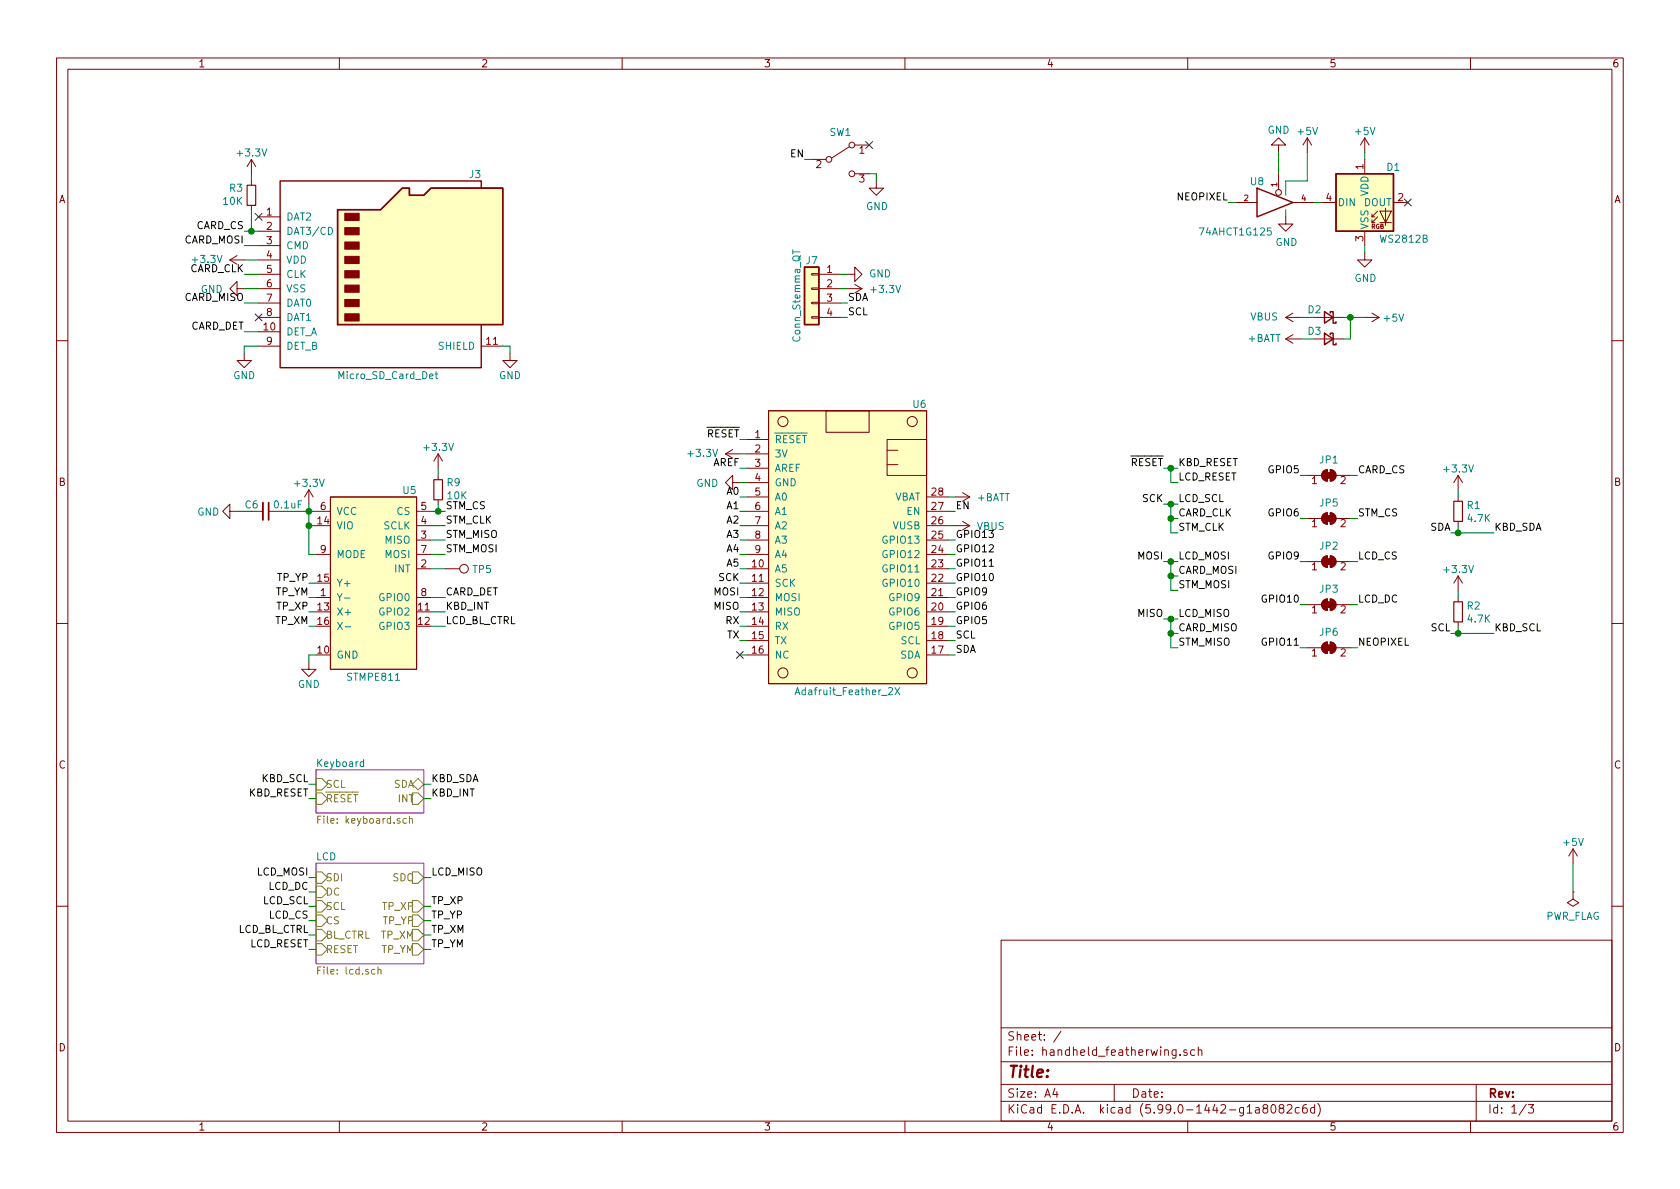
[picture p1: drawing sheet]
EESchema Schematic File Version 5
EELAYER 34 0
EELAYER END
$Descr A4 11693 8268
encoding utf-8
Sheet 1 3
Title ""
Date ""
Rev ""
Comp ""
Comment1 ""
Comment2 ""
Comment3 ""
Comment4 ""
Comment5 ""
Comment6 ""
Comment7 ""
Comment8 ""
Comment9 ""
$EndDescr
Connection ~ 8150 3250
Connection ~ 1750 1600
Connection ~ 8150 3500
Connection ~ 8150 3900
Connection ~ 8150 4300
Connection ~ 2150 3650
Connection ~ 2150 3550
Connection ~ 3050 3550
Connection ~ 8150 3600
Connection ~ 8150 4000
Connection ~ 8150 4400
Connection ~ 10150 4400
Connection ~ 10150 3700
Connection ~ 9400 2200
NoConn ~ 1800 2200
NoConn ~ 1800 1500
NoConn ~ 6050 1000
NoConn ~ 9800 1400
NoConn ~ 5150 4550
Wire Wire Line
	1700 2400 1700 2450
Wire Wire Line
	1750 1250 1750 1200
Wire Wire Line
	1750 1600 1700 1600
Wire Wire Line
	1750 1600 1750 1450
Wire Wire Line
	1750 3550 1650 3550
Wire Wire Line
	1800 1600 1750 1600
Wire Wire Line
	1800 1700 1700 1700
Wire Wire Line
	1800 1800 1700 1800
Wire Wire Line
	1800 1900 1700 1900
Wire Wire Line
	1800 2000 1700 2000
Wire Wire Line
	1800 2100 1700 2100
Wire Wire Line
	1800 2300 1700 2300
Wire Wire Line
	1800 2400 1700 2400
Wire Wire Line
	1950 3550 2150 3550
Wire Wire Line
	2150 3550 2150 3500
Wire Wire Line
	2150 3650 2150 3550
Wire Wire Line
	2150 3850 2150 3650
Wire Wire Line
	2150 4550 2150 4600
Wire Wire Line
	2200 3550 2150 3550
Wire Wire Line
	2200 3650 2150 3650
Wire Wire Line
	2200 3850 2150 3850
Wire Wire Line
	2200 4050 2150 4050
Wire Wire Line
	2200 4150 2150 4150
Wire Wire Line
	2200 4250 2150 4250
Wire Wire Line
	2200 4350 2150 4350
Wire Wire Line
	2200 4550 2150 4550
Wire Wire Line
	2200 5450 2150 5450
Wire Wire Line
	2200 5550 2150 5550
Wire Wire Line
	2200 6100 2150 6100
Wire Wire Line
	2200 6200 2150 6200
Wire Wire Line
	2200 6300 2150 6300
Wire Wire Line
	2200 6400 2150 6400
Wire Wire Line
	2200 6500 2150 6500
Wire Wire Line
	2200 6600 2150 6600
Wire Wire Line
	2950 5450 3000 5450
Wire Wire Line
	2950 5550 3000 5550
Wire Wire Line
	2950 6100 3000 6100
Wire Wire Line
	2950 6300 3000 6300
Wire Wire Line
	2950 6400 3000 6400
Wire Wire Line
	2950 6500 3000 6500
Wire Wire Line
	2950 6600 3000 6600
Wire Wire Line
	3000 3550 3050 3550
Wire Wire Line
	3000 3650 3100 3650
Wire Wire Line
	3000 3750 3100 3750
Wire Wire Line
	3000 3850 3100 3850
Wire Wire Line
	3000 3950 3100 3950
Wire Wire Line
	3000 4150 3100 4150
Wire Wire Line
	3000 4250 3100 4250
Wire Wire Line
	3000 4350 3100 4350
Wire Wire Line
	3050 3300 3050 3250
Wire Wire Line
	3050 3550 3050 3500
Wire Wire Line
	3050 3550 3100 3550
Wire Wire Line
	3500 2400 3550 2400
Wire Wire Line
	3550 2400 3550 2450
Wire Wire Line
	5200 3050 5150 3050
Wire Wire Line
	5200 3150 5150 3150
Wire Wire Line
	5200 3250 5150 3250
Wire Wire Line
	5200 3350 5150 3350
Wire Wire Line
	5200 3450 5150 3450
Wire Wire Line
	5200 3550 5150 3550
Wire Wire Line
	5200 3650 5150 3650
Wire Wire Line
	5200 3750 5150 3750
Wire Wire Line
	5200 3850 5150 3850
Wire Wire Line
	5200 3950 5150 3950
Wire Wire Line
	5200 4050 5150 4050
Wire Wire Line
	5200 4150 5150 4150
Wire Wire Line
	5200 4250 5150 4250
Wire Wire Line
	5200 4350 5150 4350
Wire Wire Line
	5200 4450 5150 4450
Wire Wire Line
	5200 4550 5150 4550
Wire Wire Line
	5650 1100 5600 1100
Wire Wire Line
	5850 1900 5900 1900
Wire Wire Line
	5850 2000 5900 2000
Wire Wire Line
	5850 2100 5900 2100
Wire Wire Line
	5850 2200 5900 2200
Wire Wire Line
	6050 1200 6100 1200
Wire Wire Line
	6100 1200 6100 1250
Wire Wire Line
	6600 3450 6650 3450
Wire Wire Line
	6600 3550 6650 3550
Wire Wire Line
	6600 3650 6650 3650
Wire Wire Line
	6600 3750 6650 3750
Wire Wire Line
	6600 3850 6650 3850
Wire Wire Line
	6600 3950 6650 3950
Wire Wire Line
	6600 4050 6650 4050
Wire Wire Line
	6600 4150 6650 4150
Wire Wire Line
	6600 4250 6650 4250
Wire Wire Line
	6600 4350 6650 4350
Wire Wire Line
	6600 4450 6650 4450
Wire Wire Line
	6600 4550 6650 4550
Wire Wire Line
	8100 3250 8150 3250
Wire Wire Line
	8100 3500 8150 3500
Wire Wire Line
	8100 3900 8150 3900
Wire Wire Line
	8100 4300 8150 4300
Wire Wire Line
	8150 3250 8150 3350
Wire Wire Line
	8150 3250 8200 3250
Wire Wire Line
	8150 3350 8200 3350
Wire Wire Line
	8150 3500 8150 3600
Wire Wire Line
	8150 3500 8200 3500
Wire Wire Line
	8150 3600 8150 3700
Wire Wire Line
	8150 3600 8200 3600
Wire Wire Line
	8150 3700 8200 3700
Wire Wire Line
	8150 3900 8150 4000
Wire Wire Line
	8150 3900 8200 3900
Wire Wire Line
	8150 4000 8150 4100
Wire Wire Line
	8150 4000 8200 4000
Wire Wire Line
	8150 4100 8200 4100
Wire Wire Line
	8150 4300 8150 4400
Wire Wire Line
	8150 4300 8200 4300
Wire Wire Line
	8150 4400 8150 4500
Wire Wire Line
	8150 4400 8200 4400
Wire Wire Line
	8150 4500 8200 4500
Wire Wire Line
	8600 1400 8550 1400
Wire Wire Line
	8900 1200 8900 1050
Wire Wire Line
	8950 1250 8950 1350
Wire Wire Line
	8950 1250 9100 1250
Wire Wire Line
	8950 1450 8950 1500
Wire Wire Line
	9050 2200 9150 2200
Wire Wire Line
	9050 2350 9150 2350
Wire Wire Line
	9050 3300 9100 3300
Wire Wire Line
	9050 3600 9100 3600
Wire Wire Line
	9050 3900 9100 3900
Wire Wire Line
	9050 4200 9100 4200
Wire Wire Line
	9050 4500 9100 4500
Wire Wire Line
	9100 1250 9100 1050
Wire Wire Line
	9200 1400 9150 1400
Wire Wire Line
	9350 2200 9400 2200
Wire Wire Line
	9400 2200 9400 2350
Wire Wire Line
	9400 2200 9500 2200
Wire Wire Line
	9400 2350 9350 2350
Wire Wire Line
	9400 3300 9450 3300
Wire Wire Line
	9400 3600 9450 3600
Wire Wire Line
	9400 3900 9450 3900
Wire Wire Line
	9400 4200 9450 4200
Wire Wire Line
	9400 4500 9450 4500
Wire Wire Line
	9500 1100 9500 1050
Wire Wire Line
	9500 1700 9500 1750
Wire Wire Line
	10100 3700 10150 3700
Wire Wire Line
	10100 4400 10150 4400
Wire Wire Line
	10150 3450 10150 3400
Wire Wire Line
	10150 3650 10150 3700
Wire Wire Line
	10150 3700 10400 3700
Wire Wire Line
	10150 4150 10150 4100
Wire Wire Line
	10150 4350 10150 4400
Wire Wire Line
	10150 4400 10400 4400
Wire Wire Line
	10950 6000 10950 6200
Text Label 1700 1600 2    50   ~ 0
CARD_CS
Text Label 1700 1700 2    50   ~ 0
CARD_MOSI
Text Label 1700 1900 2    50   ~ 0
CARD_CLK
Text Label 1700 2100 2    50   ~ 0
CARD_MISO
Text Label 1700 2300 2    50   ~ 0
CARD_DET
Text Label 2150 4050 2    50   ~ 0
TP_YP
Text Label 2150 4150 2    50   ~ 0
TP_YM
Text Label 2150 4250 2    50   ~ 0
TP_XP
Text Label 2150 4350 2    50   ~ 0
TP_XM
Text Label 2150 5450 2    50   ~ 0
KBD_SCL
Text Label 2150 5550 2    50   ~ 0
KBD_RESET
Text Label 2150 6100 2    50   ~ 0
LCD_MOSI
Text Label 2150 6200 2    50   ~ 0
LCD_DC
Text Label 2150 6300 2    50   ~ 0
LCD_SCL
Text Label 2150 6400 2    50   ~ 0
LCD_CS
Text Label 2150 6500 2    50   ~ 0
LCD_BL_CTRL
Text Label 2150 6600 2    50   ~ 0
LCD_RESET
Text Label 3000 5450 0    50   ~ 0
KBD_SDA
Text Label 3000 5550 0    50   ~ 0
KBD_INT
Text Label 3000 6100 0    50   ~ 0
LCD_MISO
Text Label 3000 6300 0    50   ~ 0
TP_XP
Text Label 3000 6400 0    50   ~ 0
TP_YP
Text Label 3000 6500 0    50   ~ 0
TP_XM
Text Label 3000 6600 0    50   ~ 0
TP_YM
Text Label 3100 3550 0    50   ~ 0
STM_CS
Text Label 3100 3650 0    50   ~ 0
STM_CLK
Text Label 3100 3750 0    50   ~ 0
STM_MISO
Text Label 3100 3850 0    50   ~ 0
STM_MOSI
Text Label 3100 4150 0    50   ~ 0
CARD_DET
Text Label 3100 4250 0    50   ~ 0
KBD_INT
Text Label 3100 4350 0    50   ~ 0
LCD_BL_CTRL
Text Label 5150 3050 2    50   ~ 0
~RESET~
Text Label 5150 3250 2    50   ~ 0
AREF
Text Label 5150 3450 2    50   ~ 0
A0
Text Label 5150 3550 2    50   ~ 0
A1
Text Label 5150 3650 2    50   ~ 0
A2
Text Label 5150 3750 2    50   ~ 0
A3
Text Label 5150 3850 2    50   ~ 0
A4
Text Label 5150 3950 2    50   ~ 0
A5
Text Label 5150 4050 2    50   ~ 0
SCK
Text Label 5150 4150 2    50   ~ 0
MOSI
Text Label 5150 4250 2    50   ~ 0
MISO
Text Label 5150 4350 2    50   ~ 0
RX
Text Label 5150 4450 2    50   ~ 0
TX
Text Label 5600 1100 2    50   ~ 0
EN
Text Label 5900 2100 0    50   ~ 0
SDA
Text Label 5900 2200 0    50   ~ 0
SCL
Text Label 6650 3550 0    50   ~ 0
EN
Text Label 6650 3750 0    50   ~ 0
GPIO13
Text Label 6650 3850 0    50   ~ 0
GPIO12
Text Label 6650 3950 0    50   ~ 0
GPIO11
Text Label 6650 4050 0    50   ~ 0
GPIO10
Text Label 6650 4150 0    50   ~ 0
GPIO9
Text Label 6650 4250 0    50   ~ 0
GPIO6
Text Label 6650 4350 0    50   ~ 0
GPIO5
Text Label 6650 4450 0    50   ~ 0
SCL
Text Label 6650 4550 0    50   ~ 0
SDA
Text Label 8100 3250 2    50   ~ 0
~RESET~
Text Label 8100 3500 2    50   ~ 0
SCK
Text Label 8100 3900 2    50   ~ 0
MOSI
Text Label 8100 4300 2    50   ~ 0
MISO
Text Label 8200 3250 0    50   ~ 0
KBD_RESET
Text Label 8200 3350 0    50   ~ 0
LCD_RESET
Text Label 8200 3500 0    50   ~ 0
LCD_SCL
Text Label 8200 3600 0    50   ~ 0
CARD_CLK
Text Label 8200 3700 0    50   ~ 0
STM_CLK
Text Label 8200 3900 0    50   ~ 0
LCD_MOSI
Text Label 8200 4000 0    50   ~ 0
CARD_MOSI
Text Label 8200 4100 0    50   ~ 0
STM_MOSI
Text Label 8200 4300 0    50   ~ 0
LCD_MISO
Text Label 8200 4400 0    50   ~ 0
CARD_MISO
Text Label 8200 4500 0    50   ~ 0
STM_MISO
Text Label 8550 1400 2    50   ~ 0
NEOPIXEL
Text Label 9050 3300 2    50   ~ 0
GPIO5
Text Label 9050 3600 2    50   ~ 0
GPIO6
Text Label 9050 3900 2    50   ~ 0
GPIO9
Text Label 9050 4200 2    50   ~ 0
GPIO10
Text Label 9050 4500 2    50   ~ 0
GPIO11
Text Label 9450 3300 0    50   ~ 0
CARD_CS
Text Label 9450 3600 0    50   ~ 0
STM_CS
Text Label 9450 3900 0    50   ~ 0
LCD_CS
Text Label 9450 4200 0    50   ~ 0
LCD_DC
Text Label 9450 4500 0    50   ~ 0
NEOPIXEL
Text Label 10100 3700 2    50   ~ 0
SDA
Text Label 10100 4400 2    50   ~ 0
SCL
Text Label 10400 3700 0    50   ~ 0
KBD_SDA
Text Label 10400 4400 0    50   ~ 0
KBD_SCL
$Comp
L power:PWR_FLAG #FLG0101
U 1 1
P 10950 6200
F 0 "#FLG0101" H 10950 6275 50  0001 C CNN
F 1 "PWR_FLAG" H 10950 6373 50  0000 C CNN
F 2 "" H 10950 6200 50  0001 C CNN
F 3 "~" H 10950 6200 50  0001 C CNN
	1    10950 6200
	-1   0    0    1   
$EndComp
$Comp
L Connector:TestPoint TP5
U 1 1
P 3100 3950
F 0 "TP5" V 3100 4138 50  0000 L CNN
F 1 "TP_STM_INT" V 3145 4138 50  0001 L CNN
F 2 "TestPoint:TestPoint_Pad_D3.0mm" H 3300 3950 50  0001 C CNN
F 3 "~" H 3300 3950 50  0001 C CNN
	1    3100 3950
	0    1    1    0   
$EndComp
$Comp
L power:+3.3V #PWR09
U 1 1
P 1700 1800
F 0 "#PWR09" H 1700 1650 50  0001 C CNN
F 1 "+3.3V" V 1700 1950 50  0000 L CNN
F 2 "" H 1700 1800 50  0001 C CNN
F 3 "" H 1700 1800 50  0001 C CNN
	1    1700 1800
	0    -1   -1   0   
$EndComp
$Comp
L power:+3.3V #PWR012
U 1 1
P 1750 1200
F 0 "#PWR012" H 1750 1050 50  0001 C CNN
F 1 "+3.3V" H 1750 1350 50  0000 C CNN
F 2 "" H 1750 1200 50  0001 C CNN
F 3 "" H 1750 1200 50  0001 C CNN
	1    1750 1200
	1    0    0    -1  
$EndComp
$Comp
L power:+3.3V #PWR044
U 1 1
P 2150 3500
F 0 "#PWR044" H 2150 3350 50  0001 C CNN
F 1 "+3.3V" H 2150 3650 50  0000 C CNN
F 2 "" H 2150 3500 50  0001 C CNN
F 3 "" H 2150 3500 50  0001 C CNN
	1    2150 3500
	1    0    0    -1  
$EndComp
$Comp
L power:+3.3V #PWR046
U 1 1
P 3050 3250
F 0 "#PWR046" H 3050 3100 50  0001 C CNN
F 1 "+3.3V" H 3050 3400 50  0000 C CNN
F 2 "" H 3050 3250 50  0001 C CNN
F 3 "" H 3050 3250 50  0001 C CNN
	1    3050 3250
	-1   0    0    -1  
$EndComp
$Comp
L power:+3.3V #PWR01
U 1 1
P 5150 3150
F 0 "#PWR01" H 5150 3000 50  0001 C CNN
F 1 "+3.3V" V 5150 3300 50  0000 L CNN
F 2 "" H 5150 3150 50  0001 C CNN
F 3 "" H 5150 3150 50  0001 C CNN
	1    5150 3150
	0    -1   -1   0   
$EndComp
$Comp
L power:+3.3V #PWR0107
U 1 1
P 5900 2000
F 0 "#PWR0107" H 5900 1850 50  0001 C CNN
F 1 "+3.3V" V 5900 2150 50  0000 L CNN
F 2 "" H 5900 2000 50  0001 C CNN
F 3 "" H 5900 2000 50  0001 C CNN
	1    5900 2000
	0    1    1    0   
$EndComp
$Comp
L power:+BATT #PWR05
U 1 1
P 6650 3450
F 0 "#PWR05" H 6650 3300 50  0001 C CNN
F 1 "+BATT" V 6650 3600 50  0000 L CNN
F 2 "" H 6650 3450 50  0001 C CNN
F 3 "" H 6650 3450 50  0001 C CNN
	1    6650 3450
	0    1    1    0   
$EndComp
$Comp
L power:VBUS #PWR0104
U 1 1
P 6650 3650
F 0 "#PWR0104" H 6650 3500 50  0001 C CNN
F 1 "VBUS" V 6650 3800 50  0000 L CNN
F 2 "" H 6650 3650 50  0001 C CNN
F 3 "" H 6650 3650 50  0001 C CNN
	1    6650 3650
	0    1    1    0   
$EndComp
$Comp
L power:VBUS #PWR0103
U 1 1
P 9050 2200
F 0 "#PWR0103" H 9050 2050 50  0001 C CNN
F 1 "VBUS" V 9050 2450 50  0000 C CNN
F 2 "" H 9050 2200 50  0001 C CNN
F 3 "" H 9050 2200 50  0001 C CNN
	1    9050 2200
	0    -1   -1   0   
$EndComp
$Comp
L power:+BATT #PWR0102
U 1 1
P 9050 2350
F 0 "#PWR0102" H 9050 2200 50  0001 C CNN
F 1 "+BATT" V 9050 2600 50  0000 C CNN
F 2 "" H 9050 2350 50  0001 C CNN
F 3 "" H 9050 2350 50  0001 C CNN
	1    9050 2350
	0    -1   -1   0   
$EndComp
$Comp
L power:+5V #PWR061
U 1 1
P 9100 1050
F 0 "#PWR061" H 9100 900 50  0001 C CNN
F 1 "+5V" H 9100 1200 50  0000 C CNN
F 2 "" H 9100 1050 50  0001 C CNN
F 3 "" H 9100 1050 50  0001 C CNN
	1    9100 1050
	1    0    0    -1  
$EndComp
$Comp
L power:+5V #PWR0101
U 1 1
P 9500 1050
F 0 "#PWR0101" H 9500 900 50  0001 C CNN
F 1 "+5V" H 9500 1200 50  0000 C CNN
F 2 "" H 9500 1050 50  0001 C CNN
F 3 "" H 9500 1050 50  0001 C CNN
	1    9500 1050
	1    0    0    -1  
$EndComp
$Comp
L power:+5V #PWR0105
U 1 1
P 9500 2200
F 0 "#PWR0105" H 9500 2050 50  0001 C CNN
F 1 "+5V" V 9500 2400 50  0000 C CNN
F 2 "" H 9500 2200 50  0001 C CNN
F 3 "" H 9500 2200 50  0001 C CNN
	1    9500 2200
	0    1    1    0   
$EndComp
$Comp
L power:+3.3V #PWR07
U 1 1
P 10150 3400
F 0 "#PWR07" H 10150 3250 50  0001 C CNN
F 1 "+3.3V" H 10150 3550 50  0000 C CNN
F 2 "" H 10150 3400 50  0001 C CNN
F 3 "" H 10150 3400 50  0001 C CNN
	1    10150 3400
	1    0    0    -1  
$EndComp
$Comp
L power:+3.3V #PWR08
U 1 1
P 10150 4100
F 0 "#PWR08" H 10150 3950 50  0001 C CNN
F 1 "+3.3V" H 10150 4250 50  0000 C CNN
F 2 "" H 10150 4100 50  0001 C CNN
F 3 "" H 10150 4100 50  0001 C CNN
	1    10150 4100
	1    0    0    -1  
$EndComp
$Comp
L power:+5V #PWR0106
U 1 1
P 10950 6000
F 0 "#PWR0106" H 10950 5850 50  0001 C CNN
F 1 "+5V" H 10950 6150 50  0000 C CNN
F 2 "" H 10950 6000 50  0001 C CNN
F 3 "" H 10950 6000 50  0001 C CNN
	1    10950 6000
	1    0    0    -1  
$EndComp
$Comp
L power:GND #PWR027
U 1 1
P 1650 3550
F 0 "#PWR027" H 1650 3300 50  0001 C CNN
F 1 "GND" V 1650 3350 50  0000 C CNN
F 2 "" H 1650 3550 50  0001 C CNN
F 3 "" H 1650 3550 50  0001 C CNN
	1    1650 3550
	0    1    1    0   
$EndComp
$Comp
L power:GND #PWR010
U 1 1
P 1700 2000
F 0 "#PWR010" H 1700 1750 50  0001 C CNN
F 1 "GND" V 1700 1850 50  0000 R CNN
F 2 "" H 1700 2000 50  0001 C CNN
F 3 "" H 1700 2000 50  0001 C CNN
	1    1700 2000
	0    1    1    0   
$EndComp
$Comp
L power:GND #PWR011
U 1 1
P 1700 2450
F 0 "#PWR011" H 1700 2200 50  0001 C CNN
F 1 "GND" H 1700 2300 50  0000 C CNN
F 2 "" H 1700 2450 50  0001 C CNN
F 3 "" H 1700 2450 50  0001 C CNN
	1    1700 2450
	1    0    0    -1  
$EndComp
$Comp
L power:GND #PWR045
U 1 1
P 2150 4600
F 0 "#PWR045" H 2150 4350 50  0001 C CNN
F 1 "GND" H 2150 4450 50  0000 C CNN
F 2 "" H 2150 4600 50  0001 C CNN
F 3 "" H 2150 4600 50  0001 C CNN
	1    2150 4600
	1    0    0    -1  
$EndComp
$Comp
L power:GND #PWR013
U 1 1
P 3550 2450
F 0 "#PWR013" H 3550 2200 50  0001 C CNN
F 1 "GND" H 3550 2300 50  0000 C CNN
F 2 "" H 3550 2450 50  0001 C CNN
F 3 "" H 3550 2450 50  0001 C CNN
	1    3550 2450
	1    0    0    -1  
$EndComp
$Comp
L power:GND #PWR02
U 1 1
P 5150 3350
F 0 "#PWR02" H 5150 3100 50  0001 C CNN
F 1 "GND" V 5150 3200 50  0000 R CNN
F 2 "" H 5150 3350 50  0001 C CNN
F 3 "" H 5150 3350 50  0001 C CNN
	1    5150 3350
	0    1    1    0   
$EndComp
$Comp
L power:GND #PWR0108
U 1 1
P 5900 1900
F 0 "#PWR0108" H 5900 1650 50  0001 C CNN
F 1 "GND" V 5900 1750 50  0000 R CNN
F 2 "" H 5900 1900 50  0001 C CNN
F 3 "" H 5900 1900 50  0001 C CNN
	1    5900 1900
	0    -1   -1   0   
$EndComp
$Comp
L power:GND #PWR04
U 1 1
P 6100 1250
F 0 "#PWR04" H 6100 1000 50  0001 C CNN
F 1 "GND" H 6105 1077 50  0000 C CNN
F 2 "" H 6100 1250 50  0001 C CNN
F 3 "" H 6100 1250 50  0001 C CNN
	1    6100 1250
	1    0    0    -1  
$EndComp
$Comp
L power:GND #PWR059
U 1 1
P 8900 1050
F 0 "#PWR059" H 8900 800 50  0001 C CNN
F 1 "GND" H 8900 900 50  0000 C CNN
F 2 "" H 8900 1050 50  0001 C CNN
F 3 "" H 8900 1050 50  0001 C CNN
	1    8900 1050
	-1   0    0    1   
$EndComp
$Comp
L power:GND #PWR060
U 1 1
P 8950 1500
F 0 "#PWR060" H 8950 1250 50  0001 C CNN
F 1 "GND" H 8955 1327 50  0000 C CNN
F 2 "" H 8950 1500 50  0001 C CNN
F 3 "" H 8950 1500 50  0001 C CNN
	1    8950 1500
	1    0    0    -1  
$EndComp
$Comp
L power:GND #PWR062
U 1 1
P 9500 1750
F 0 "#PWR062" H 9500 1500 50  0001 C CNN
F 1 "GND" H 9505 1577 50  0000 C CNN
F 2 "" H 9500 1750 50  0001 C CNN
F 3 "" H 9500 1750 50  0001 C CNN
	1    9500 1750
	1    0    0    -1  
$EndComp
$Comp
L Device:R_Small R3
U 1 1
P 1750 1350
F 0 "R3" H 1692 1304 50  0000 R CNN
F 1 "10K" H 1692 1395 50  0000 R CNN
F 2 "Resistor_SMD:R_0603_1608Metric" H 1750 1350 50  0001 C CNN
F 3 "~" H 1750 1350 50  0001 C CNN
	1    1750 1350
	1    0    0    1   
$EndComp
$Comp
L Device:R_Small R9
U 1 1
P 3050 3400
F 0 "R9" H 2992 3354 50  0000 R CNN
F 1 "10K" H 2992 3445 50  0000 R CNN
F 2 "Resistor_SMD:R_0603_1608Metric" H 3050 3400 50  0001 C CNN
F 3 "~" H 3050 3400 50  0001 C CNN
	1    3050 3400
	-1   0    0    1   
$EndComp
$Comp
L Device:R_Small R1
U 1 1
P 10150 3550
F 0 "R1" H 10209 3596 50  0000 L CNN
F 1 "4.7K" H 10209 3505 50  0000 L CNN
F 2 "Resistor_SMD:R_0603_1608Metric" H 10150 3550 50  0001 C CNN
F 3 "~" H 10150 3550 50  0001 C CNN
	1    10150 3550
	1    0    0    -1  
$EndComp
$Comp
L Device:R_Small R2
U 1 1
P 10150 4250
F 0 "R2" H 10209 4296 50  0000 L CNN
F 1 "4.7K" H 10209 4205 50  0000 L CNN
F 2 "Resistor_SMD:R_0603_1608Metric" H 10150 4250 50  0001 C CNN
F 3 "~" H 10150 4250 50  0001 C CNN
	1    10150 4250
	1    0    0    -1  
$EndComp
$Comp
L Device:D_Schottky_Small D2
U 1 1
P 9250 2200
F 0 "D2" H 9350 2150 50  0000 C CNN
F 1 "S1JHE" H 9250 2086 50  0001 C CNN
F 2 "Diode_SMD:D_SOD-323_HandSoldering" V 9250 2200 50  0001 C CNN
F 3 "~" V 9250 2200 50  0001 C CNN
	1    9250 2200
	-1   0    0    1   
$EndComp
$Comp
L Device:D_Schottky_Small D3
U 1 1
P 9250 2350
F 0 "D3" H 9350 2300 50  0000 C CNN
F 1 "S1JHE" H 9250 2236 50  0001 C CNN
F 2 "Diode_SMD:D_SOD-323_HandSoldering" V 9250 2350 50  0001 C CNN
F 3 "~" V 9250 2350 50  0001 C CNN
	1    9250 2350
	-1   0    0    1   
$EndComp
$Comp
L Device:C_Small C?
U 1 1
P 1850 3550
AR Path="/5CDC44BE/5CF772AB" Ref="C?"  Part="1" 
AR Path="/5CF772AB" Ref="C6"  Part="1" 
F 0 "C6" V 1800 3500 50  0000 R CNN
F 1 "0.1uF" V 1800 3600 50  0000 L CNN
F 2 "Capacitor_SMD:C_0603_1608Metric" H 1850 3550 50  0001 C CNN
F 3 "~" H 1850 3550 50  0001 C CNN
	1    1850 3550
	0    1    1    0   
$EndComp
$Comp
L Jumper:SolderJumper_2_Bridged JP1
U 1 1
P 9250 3300
F 0 "JP1" H 9250 3413 50  0000 C CNN
F 1 "SB_CARD_CS" H 9250 3414 50  0001 C CNN
F 2 "Jumper:SolderJumper-2_P1.3mm_Bridged_RoundedPad1.0x1.5mm" H 9250 3300 50  0001 C CNN
F 3 "~" H 9250 3300 50  0001 C CNN
	1    9250 3300
	1    0    0    -1  
$EndComp
$Comp
L Jumper:SolderJumper_2_Bridged JP5
U 1 1
P 9250 3600
F 0 "JP5" H 9250 3713 50  0000 C CNN
F 1 "SB_STM_CS" H 9250 3714 50  0001 C CNN
F 2 "Jumper:SolderJumper-2_P1.3mm_Bridged_RoundedPad1.0x1.5mm" H 9250 3600 50  0001 C CNN
F 3 "~" H 9250 3600 50  0001 C CNN
	1    9250 3600
	1    0    0    -1  
$EndComp
$Comp
L Jumper:SolderJumper_2_Bridged JP2
U 1 1
P 9250 3900
F 0 "JP2" H 9250 4013 50  0000 C CNN
F 1 "SB_LCD_CS" H 9250 4014 50  0001 C CNN
F 2 "Jumper:SolderJumper-2_P1.3mm_Bridged_RoundedPad1.0x1.5mm" H 9250 3900 50  0001 C CNN
F 3 "~" H 9250 3900 50  0001 C CNN
	1    9250 3900
	1    0    0    -1  
$EndComp
$Comp
L Jumper:SolderJumper_2_Bridged JP3
U 1 1
P 9250 4200
F 0 "JP3" H 9250 4313 50  0000 C CNN
F 1 "SB_LCD_DC" H 9250 4314 50  0001 C CNN
F 2 "Jumper:SolderJumper-2_P1.3mm_Bridged_RoundedPad1.0x1.5mm" H 9250 4200 50  0001 C CNN
F 3 "~" H 9250 4200 50  0001 C CNN
	1    9250 4200
	1    0    0    -1  
$EndComp
$Comp
L Jumper:SolderJumper_2_Bridged JP6
U 1 1
P 9250 4500
F 0 "JP6" H 9250 4613 50  0000 C CNN
F 1 "SB_NEOPIXEL" H 9250 4614 50  0001 C CNN
F 2 "Jumper:SolderJumper-2_P1.3mm_Bridged_RoundedPad1.0x1.5mm" H 9250 4500 50  0001 C CNN
F 3 "~" H 9250 4500 50  0001 C CNN
	1    9250 4500
	1    0    0    -1  
$EndComp
$Comp
L Connector_Generic:Conn_01x04 J7
U 1 1
P 5650 2000
F 0 "J7" H 5650 2200 50  0000 C CNN
F 1 "Conn_Stemma_QT" V 5750 1950 50  0000 C CNN
F 2 "Connector_JST:JST_SH_SM04B-SRSS-TB_1x04-1MP_P1.00mm_Horizontal" H 5650 2000 50  0001 C CNN
F 3 "~" H 5650 2000 50  0001 C CNN
	1    5650 2000
	-1   0    0    -1  
$EndComp
$Comp
L Switch:SW_SPDT SW1
U 1 1
P 5850 1100
F 0 "SW1" H 5850 1293 50  0000 C CNN
F 1 "SW_EN" H 5850 1294 50  0001 C CNN
F 2 "Button_Switch_SMD:SW_SPDT_PCM12" H 5850 1100 50  0001 C CNN
F 3 "~" H 5850 1100 50  0001 C CNN
	1    5850 1100
	1    0    0    -1  
$EndComp
$Comp
L 74xGxx:74AHCT1G125 U8
U 1 1
P 8900 1400
F 0 "U8" H 8750 1550 50  0000 C CNN
F 1 "74AHCT1G125" H 8600 1200 50  0000 C CNN
F 2 "Package_TO_SOT_SMD:SOT-353_SC-70-5" H 8900 1400 50  0001 C CNN
F 3 "http://www.ti.com/lit/sg/scyt129e/scyt129e.pdf" H 8900 1400 50  0001 C CNN
	1    8900 1400
	1    0    0    -1  
$EndComp
$Comp
L LED:WS2812B D1
U 1 1
P 9500 1400
F 0 "D1" H 9650 1650 50  0000 L CNN
F 1 "WS2812B" H 9600 1150 50  0000 L CNN
F 2 "LED_SMD:LED_WS2812B_PLCC4_5.0x5.0mm_P3.2mm" H 9550 1100 50  0001 L TNN
F 3 "https://cdn-shop.adafruit.com/datasheets/WS2812B.pdf" H 9600 1025 50  0001 L TNN
	1    9500 1400
	1    0    0    -1  
$EndComp
$Comp
L Interface_Expansion_Extra:STMPE811 U5
U 1 1
P 2600 4050
F 0 "U5" H 2900 4700 50  0000 R CNN
F 1 "STMPE811" H 2600 3400 50  0000 C CNN
F 2 "Package_DFN_QFN:QFN-16-1EP_3x3mm_P0.5mm_EP1.75x1.75mm" H 2600 3300 50  0001 C CNN
F 3 "https://www.mouser.se/datasheet/2/389/stmpe811-1309299.pdf" H 2200 3750 50  0001 C CNN
	1    2600 4050
	1    0    0    -1  
$EndComp
$Comp
L Connector:Micro_SD_Card_Det J3
U 1 1
P 2700 1900
F 0 "J3" H 3350 2600 50  0000 R CNN
F 1 "Micro_SD_Card_Det" H 2700 1200 50  0000 C CNN
F 2 "Connector_Card_Extra:microSD_HC_Molex_104031-0811" H 4750 2600 50  0001 C CNN
F 3 "https://www.hirose.com/product/en/download_file/key_name/DM3/category/Catalog/doc_file_id/49662/?file_category_id=4&item_id=195&is_series=1" H 2700 2000 50  0001 C CNN
	1    2700 1900
	1    0    0    -1  
$EndComp
$Comp
L MCU_Module_Extra:Adafruit_Feather_2X U6
U 1 1
P 5900 3750
F 0 "U6" H 6450 4700 50  0000 R CNN
F 1 "Adafruit_Feather_2X" H 5900 2700 50  0000 C CNN
F 2 "Module_Extra:FeatherWing" H 5725 2125 50  0001 C CNN
F 3 "" H 5725 2125 50  0001 C CNN
	1    5900 3750
	1    0    0    -1  
$EndComp
$Sheet
S 2200 5350 750  300 
U 5CD35331
F0 "Keyboard" 50
F1 "keyboard.sch" 50
F2 "SDA" B R 2950 5450 50 
F3 "SCL" I L 2200 5450 50 
F4 "INT" O R 2950 5550 50 
F5 "~RESET~" I L 2200 5550 50 
$EndSheet
$Sheet
S 2200 6000 750  700 
U 5CDC44BE
F0 "LCD" 50
F1 "lcd.sch" 50
F2 "RESET" I L 2200 6600 50 
F3 "SDO" O R 2950 6100 50 
F4 "SDI" I L 2200 6100 50 
F5 "DC" I L 2200 6200 50 
F6 "SCL" I L 2200 6300 50 
F7 "CS" I L 2200 6400 50 
F8 "BL_CTRL" I L 2200 6500 50 
F9 "TP_XP" O R 2950 6300 50 
F10 "TP_YP" O R 2950 6400 50 
F11 "TP_XM" O R 2950 6500 50 
F12 "TP_YM" O R 2950 6600 50 
$EndSheet
$EndSCHEMATC
